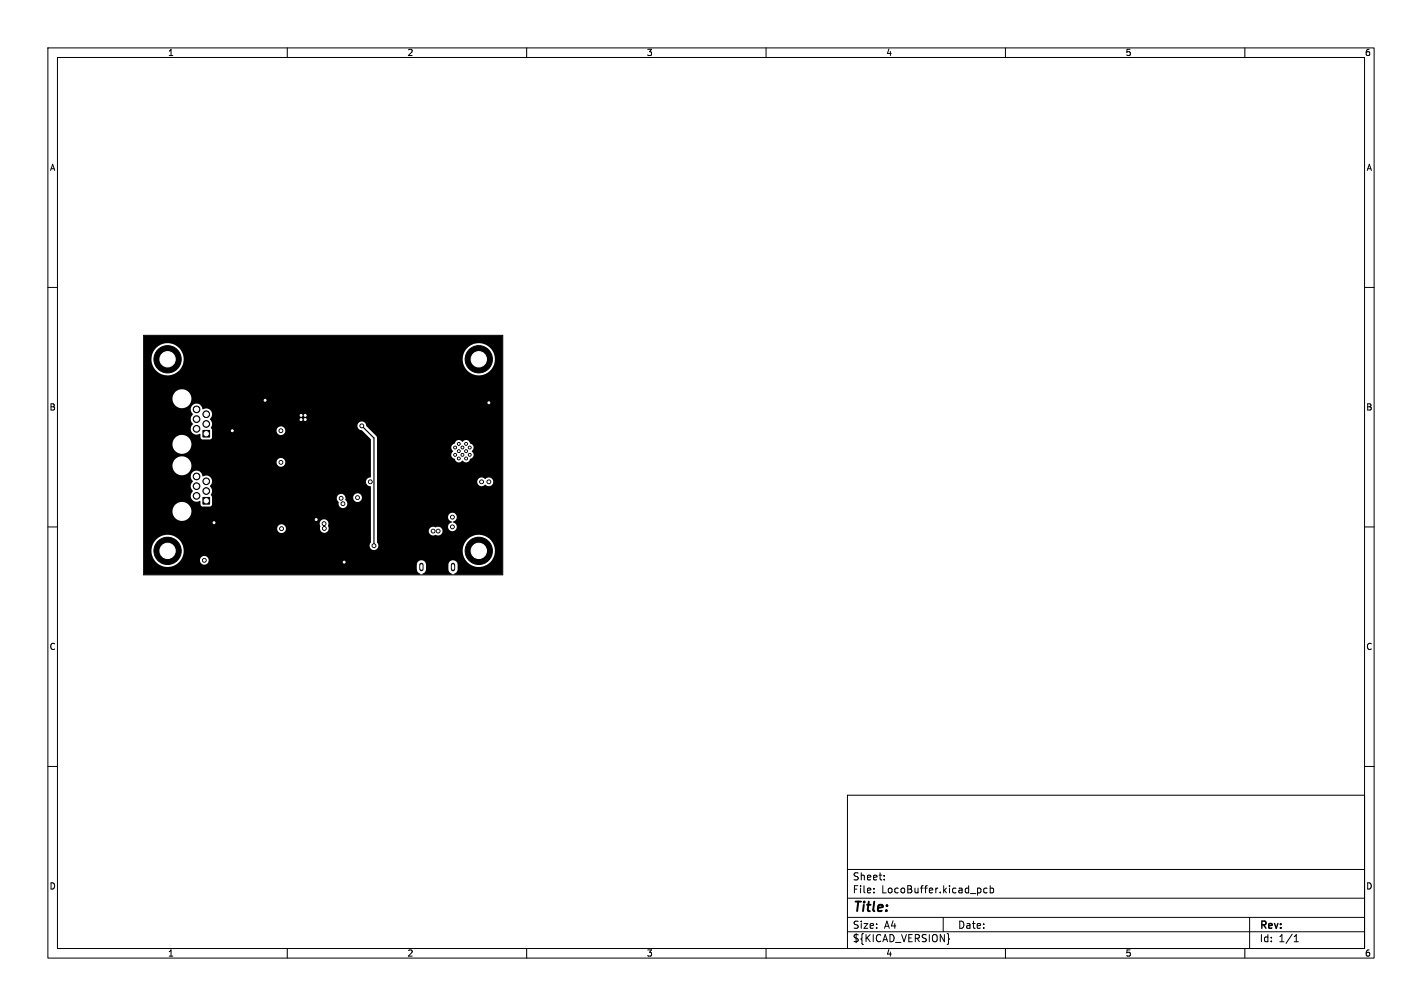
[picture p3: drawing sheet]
<svg xmlns="http://www.w3.org/2000/svg" width="297mm" height="210mm" viewBox="0 0 297 210" stroke-linecap="round" stroke-linejoin="round" font-family="sans-serif">
<g fill="none" stroke="#000" stroke-width=".21">
<path d="M10 10h277v190h-277zM12 12h273v186h-273zM60 10v2M110 10v2M160 10v2M210 10v2M260 10v2M10 60h2M285 60h2M30 70h75v50h-75zM10 110h2M285 110h2"/>
<path d="M10 160h2M285 160h2M177 166h108v32h-108zM60 198v2M110 198v2M160 198v2M177 194.5h108M177 191.5h108M177 187.5h108M177 181.5h108M182.5 186.3v.1M182.5 185.5v.1"/>
<path d="M184.7 183.6v.1M184.7 182.8v.1M197 191.5v3M198.1 195.8l.2 .2-.2 .2M204.7 185.5l.2 .2-.2 .6M206.2 185.5l-.5-.1-.2 .3 .1 .6h.6M206.8 185.5l.4-.1 .3 .3-.1 .6h-.6M206.8 184.9v1.5M210 198v2M260 198v2M261 191.5v6.5M270.3 196.6h.9"/>
<path d="M270.3 195.5l.4-.4v1.5"/>
</g>
<g fill="#000" stroke="#000" stroke-width=".21">
<path d="M42.4 89.8h1.4v1.4h-1.4zM42.4 103.8h1.4v1.4h-1.4z"/>
<circle cx="35" cy="75" r="2.85"/>
<circle cx="100" cy="75" r="2.85"/>
<circle cx="41" cy="87.5" r=".7"/>
<circle cx="41" cy="99.5" r=".7"/>
<circle cx="41" cy="85.5" r=".7"/>
<circle cx="41" cy="89.5" r=".7"/>
<circle cx="43.1" cy="88.5" r=".7"/>
<circle cx="43.1" cy="86.5" r=".7"/>
<circle cx="48.5" cy="89.9" r=".4"/>
<circle cx="55.4" cy="83.6" r=".4"/>
<circle cx="58.7" cy="96.5" r=".4"/>
<circle cx="58.7" cy="89.9" r=".4"/>
<circle cx="62.9" cy="87.6" r=".4"/>
<circle cx="62.9" cy="86.7" r=".4"/>
<circle cx="63.8" cy="86.7" r=".4"/>
<circle cx="63.8" cy="87.6" r=".4"/>
<circle cx="75.6" cy="88.9" r=".4"/>
<circle cx="95.1" cy="93.4" r=".3"/>
<circle cx="95.1" cy="95" r=".3"/>
<circle cx="95.8" cy="95.7" r=".3"/>
<circle cx="95.8" cy="94.2" r=".3"/>
<circle cx="95.8" cy="92.7" r=".3"/>
<circle cx="96.6" cy="93.4" r=".3"/>
<circle cx="96.6" cy="95" r=".3"/>
<circle cx="97.3" cy="95.7" r=".3"/>
<circle cx="97.3" cy="94.2" r=".3"/>
<circle cx="97.3" cy="92.7" r=".3"/>
<circle cx="98.1" cy="93.4" r=".3"/>
<circle cx="98.1" cy="95" r=".3"/>
<circle cx="102.1" cy="84.1" r=".4"/>
<circle cx="35" cy="115" r="2.85"/>
<circle cx="41" cy="101.5" r=".7"/>
<circle cx="41" cy="103.5" r=".7"/>
<circle cx="42.7" cy="117" r=".4"/>
<circle cx="43.1" cy="102.5" r=".7"/>
<circle cx="43.1" cy="100.5" r=".7"/>
<circle cx="44.7" cy="109.1" r=".4"/>
<circle cx="58.8" cy="110.4" r=".4"/>
<circle cx="66" cy="108.5" r=".4"/>
<circle cx="67.7" cy="109.3" r=".4"/>
<circle cx="67.7" cy="110.3" r=".4"/>
<circle cx="71.2" cy="104" r=".4"/>
<circle cx="71.6" cy="105.2" r=".4"/>
<circle cx="71.9" cy="117.3" r=".4"/>
<circle cx="74.7" cy="103.9" r=".4"/>
<circle cx="77.3" cy="100.6" r=".4"/>
<circle cx="78.1" cy="113.9" r=".4"/>
<circle cx="90.5" cy="110.9" r=".4"/>
<circle cx="91.5" cy="110.9" r=".4"/>
<circle cx="94.5" cy="110" r=".4"/>
<circle cx="94.5" cy="108" r=".4"/>
<circle cx="100" cy="115" r="2.85"/>
<circle cx="100.6" cy="100.6" r=".4"/>
<circle cx="102.1" cy="100.6" r=".4"/>
</g>
<path d="M88 117.9v.9M94.6 117.9v.9" fill="none" stroke="#000" stroke-width=".9"/>
<path d="M75.6 88.9l2.5 2.5v22.5" fill="none" stroke="#000" stroke-width=".25"/>
<path d="M30 70.1l74.9-.1 .1 49.8-.2 .2h-9.9l-.1-.2 .5-.4 .2-.3 .1-1.4a.96 .96 0 0 0-1-.7 .96 .96 0 0 0-.9 .8v1.4l.7 .6v.2h-6.1l-.1-.2 .5-.4 .2-.3 .1-1.4a.96 .96 0 0 0-1-.7 .96 .96 0 0 0-.9 .8v1.2l.3 .5 .4 .3-.1 .2h-57.6l-.1-5h1.6a3.4 3.4 0 0 0 2.4 3.2 3.4 3.4 0 0 0 3.7-1.2h4.1v.2a.91 .91 0 0 0 1.4 .5 .91 .91 0 0 0-.1-1.6 .91 .91 0 0 0-1.3 .9h-4.1l.5-.9 .2-1.1h58.2a3.4 3.4 0 0 0 5 3 3.4 3.4 0 0 0 .3-5.8 3.4 3.4 0 0 0-5.2 2.4l-.1 .4h-58.2a3.4 3.4 0 0 0-3.4-3.4 3.4 3.4 0 0 0-3.4 3.4h-1.6v-4.6h27.9v.2a.91 .91 0 0 0 1.5 .5 .91 .91 0 0 0-.2-1.6 .91 .91 0 0 0-1.3 .9h-27.9v-1.1h36.8l.1 .6a.94 .94 0 0 0 1 1.3 .94 .94 0 0 0 .6-1.5 .91 .91 0 0 0-.6-1.3 .91 .91 0 0 0-1.1 .9h-36.8v-2.5h6v.2a1.98 1.98 0 0 0 3.1 1.4 1.98 1.98 0 0 0-.2-3.4 1.98 1.98 0 0 0-2.9 1.8h-6v-5.3h9.8l.5 1.1a1.26 1.26 0 0 0-.2 1.7 1.26 1.26 0 0 0 1.7 .3l.1 .7 .2 .4h1.7l.5-.4v-1.3h26l.2 .5a.75 .75 0 0 1 .3 .9 .94 .94 0 0 0 1.5 .4 .94 .94 0 0 0-.2-1.5v-.4h1.7a.91 .91 0 0 0 1.3 .8 .91 .91 0 0 0 .1-1.5 .91 .91 0 0 0-1.4 .5v.2h-1.7a.91 .91 0 0 0-.9-.8 .91 .91 0 0 0-.9 .9h-26l-.3-.7a1.39 1.39 0 0 0-.2-1.9 1.26 1.26 0 0 0 .2-1.7 1.26 1.26 0 0 0-1.7-.3 1.26 1.26 0 0 0-1.8-1 1.26 1.26 0 0 0-.2 2.1l-.3 .4-.2 .6h-9.8v-4.3h6v.3a1.98 1.98 0 0 0 2.5 1.6 1.98 1.98 0 0 0 1.3-2.6h18a.91 .91 0 0 0 1.3 .8 .91 .91 0 0 0 .1-1.5 .91 .91 0 0 0-1.4 .5v.2h-18a1.98 1.98 0 0 0-2.2-1.2 1.98 1.98 0 0 0-1.6 1.9h-6v-4.4h6v.2a1.98 1.98 0 0 0 3.1 1.4 1.98 1.98 0 0 0-.2-3.4 1.98 1.98 0 0 0-2.9 1.8h-6v-5.3h9.8l.5 1.1a1.26 1.26 0 0 0-.2 1.7 1.26 1.26 0 0 0 1.7 .3l.1 .7 .2 .4h1.7l.5-.4v-1.4h13.5v.2a.91 .91 0 0 0 1.4 .5 .91 .91 0 0 0-.1-1.5 .91 .91 0 0 0-1.3 .8h-13.5l-.1-.3a.37 .37 0 0 1-.2-.3 .37 .37 0 0 1 .2-.4h30.5a.97 .97 0 0 0 .9 .9l1.9 1.9-.1 8a.95 .95 0 0 0-1 .9 .95 .95 0 0 0 1.1 1v11.6a.93 .93 0 0 0-.1 1.4 .93 .93 0 0 0 1.4 0 .93 .93 0 0 0-.1-1.4v-2.3h10.9a.99 .99 0 0 0 1.5 .8 .91 .91 0 0 0 1.3-.5 .91 .91 0 0 0-.7-1.2h1.9v.2a.94 .94 0 0 0 1.6 .3 .94 .94 0 0 0-.6-1.5v-.1a.92 .92 0 0 0 .6-1.5 .92 .92 0 0 0-1.5 .1 .92 .92 0 0 0 .7 1.4v.2l-.7 .3-.1 .6h-2.2l-.4 .1a.93 .93 0 0 0-1.4 .8h-10.9v-10.3h21v.2a.98 .98 0 0 0 1.7 .4 .94 .94 0 0 0 1.4 0 .94 .94 0 0 0-.1-1.4 .94 .94 0 0 0-1.4 .2 .93 .93 0 0 0-1-.3 .93 .93 0 0 0-.6 .9h-21v-5.6h15.5l.2 .5 .5 .2a.94 .94 0 0 0 .7 .8 .94 .94 0 0 0 1-.4 .91 .91 0 0 0 1 .4 .91 .91 0 0 0 .7-.8 .87 .87 0 0 0 .6-.6 .87 .87 0 0 0-.4-.9 .91 .91 0 0 0 .4-1 .91 .91 0 0 0-.8-.7 .87 .87 0 0 0-.7-.6 .87 .87 0 0 0-.8 .3 .91 .91 0 0 0-1-.3 .91 .91 0 0 0-.7 .7 .87 .87 0 0 0-.6 .7 .87 .87 0 0 0 .3 .9l-.4 .8h-15.5v-3.8l-2.2-2.2a.93 .93 0 0 0-.9-1 .93 .93 0 0 0-.9 .9h-30.5l.1-.6-.2-.4a.43 .43 0 0 1-.3-.4 .43 .43 0 0 1 .3-.4 1.26 1.26 0 0 0-.2-1.5 1.26 1.26 0 0 0-1.6-.2 1.26 1.26 0 0 0-1.8-1 1.26 1.26 0 0 0-.2 2.1l-.3 .4-.2 .6h-9.8v-4.3h6v.3a1.98 1.98 0 0 0 3.1 1.4 1.98 1.98 0 0 0-.2-3.4 1.98 1.98 0 0 0-2.9 1.7h-6v-8.2h1.6l.1 .4a3.4 3.4 0 0 0 3.5 3 3.4 3.4 0 0 0 3.2-3.4h58.2l.1 .4a3.4 3.4 0 0 0 5.2 2.4 3.4 3.4 0 0 0-.3-5.8 3.4 3.4 0 0 0-5 3h-58.2l-.1-.4a3.4 3.4 0 0 0-3.5-3 3.4 3.4 0 0 0-3.2 3.4h-1.6z" fill="#000"/>
<g fill="#fff" stroke="#fff" stroke-width=".21">
<circle cx="75.6" cy="88.9" r=".2"/>
<circle cx="78.1" cy="113.9" r=".2"/>
<circle cx="48.5" cy="89.9" r=".2"/>
<circle cx="44.7" cy="109.1" r=".2"/>
<circle cx="63.8" cy="86.7" r=".2"/>
<circle cx="71.9" cy="117.3" r=".2"/>
<circle cx="62.9" cy="86.7" r=".2"/>
<circle cx="102.1" cy="84.1" r=".2"/>
<circle cx="62.9" cy="87.6" r=".2"/>
<circle cx="55.4" cy="83.6" r=".2"/>
<circle cx="63.8" cy="87.6" r=".2"/>
<circle cx="66" cy="108.5" r=".2"/>
<circle cx="100.6" cy="100.6" r=".2"/>
<circle cx="58.7" cy="89.9" r=".2"/>
<circle cx="42.7" cy="117" r=".2"/>
<circle cx="91.5" cy="110.9" r=".2"/>
<circle cx="67.7" cy="109.3" r=".2"/>
<circle cx="90.5" cy="110.9" r=".2"/>
<circle cx="67.7" cy="110.3" r=".2"/>
<circle cx="74.7" cy="103.9" r=".2"/>
<circle cx="77.3" cy="100.6" r=".2"/>
<circle cx="102.1" cy="100.6" r=".2"/>
<circle cx="58.8" cy="110.4" r=".2"/>
<circle cx="58.7" cy="96.5" r=".2"/>
<circle cx="71.6" cy="105.2" r=".2"/>
<circle cx="94.5" cy="110" r=".2"/>
<circle cx="71.2" cy="104" r=".2"/>
<circle cx="94.5" cy="107.9" r=".2"/>
<circle cx="38" cy="83.2" r="1.72"/>
<circle cx="38" cy="92.8" r="1.72"/>
<circle cx="43.1" cy="90.5" r=".44"/>
<circle cx="41" cy="89.5" r=".44"/>
<circle cx="43.1" cy="88.5" r=".44"/>
<circle cx="41" cy="87.5" r=".44"/>
<circle cx="43.1" cy="86.5" r=".44"/>
<circle cx="41" cy="85.5" r=".44"/>
<circle cx="38" cy="97.2" r="1.72"/>
<circle cx="38" cy="106.8" r="1.72"/>
<circle cx="43.1" cy="104.5" r=".45"/>
<circle cx="41" cy="103.5" r=".45"/>
<circle cx="43.1" cy="102.5" r=".45"/>
<circle cx="41" cy="101.5" r=".45"/>
<circle cx="43.1" cy="100.5" r=".45"/>
<circle cx="41" cy="99.5" r=".45"/>
<circle cx="35" cy="75" r="1.6"/>
<circle cx="35" cy="115" r="1.6"/>
<circle cx="100" cy="115" r="1.6"/>
<circle cx="100" cy="75" r="1.6"/>
<circle cx="97.3" cy="92.7" r=".1"/>
<circle cx="95.8" cy="92.7" r=".1"/>
<circle cx="98.1" cy="93.4" r=".1"/>
<circle cx="96.6" cy="93.4" r=".1"/>
<circle cx="95.1" cy="93.4" r=".1"/>
<circle cx="97.3" cy="94.2" r=".1"/>
<circle cx="95.8" cy="94.2" r=".1"/>
<circle cx="98.1" cy="95" r=".1"/>
<circle cx="96.6" cy="95" r=".1"/>
<circle cx="95.1" cy="95" r=".1"/>
<circle cx="97.3" cy="95.7" r=".1"/>
<circle cx="95.8" cy="95.7" r=".1"/>
</g>
<path d="M88 118v.7M94.6 118v.7" fill="none" stroke="#fff" stroke-width=".5"/>
<text font-size="2.8" x="178" y="190.8">Title:</text>
<g font-size="2.1">
<text x="178" y="183.9">Sheet:</text>
<text x="178" y="186.6">File:</text>
<text x="184" y="186.6">LocoBuffer.kicad_pcb</text>
<text x="178" y="196.8">${KICAD_VERSION}</text>
<text x="178" y="194">Size:</text>
<text x="184.6" y="194">A4</text>
<text x="200" y="194">Date:</text>
<text x="263" y="194.2">Rev:</text>
<text x="263" y="196.8">Id:</text>
<text x="267" y="196.8">1/1</text>
</g>
<g font-size="1.8">
<text x="35" y="11.8">1</text>
<text x="85" y="11.8">2</text>
<text x="135" y="11.8">3</text>
<text x="185" y="11.8">4</text>
<text x="235" y="11.8">5</text>
<text x="285" y="11.8">6</text>
<text x="10.4" y="35.8">A</text>
<text x="285.4" y="35.8">A</text>
<text x="10.3" y="85.8">B</text>
<text x="285.3" y="85.8">B</text>
<text x="10.3" y="135.8">C</text>
<text x="285.3" y="135.8">C</text>
<text x="10.3" y="185.8">D</text>
<text x="285.3" y="185.8">D</text>
<text x="35" y="199.8">1</text>
<text x="85" y="199.8">2</text>
<text x="135" y="199.8">3</text>
<text x="185" y="199.8">4</text>
<text x="235" y="199.8">5</text>
<text x="285" y="199.8">6</text>
</g>
</svg>
